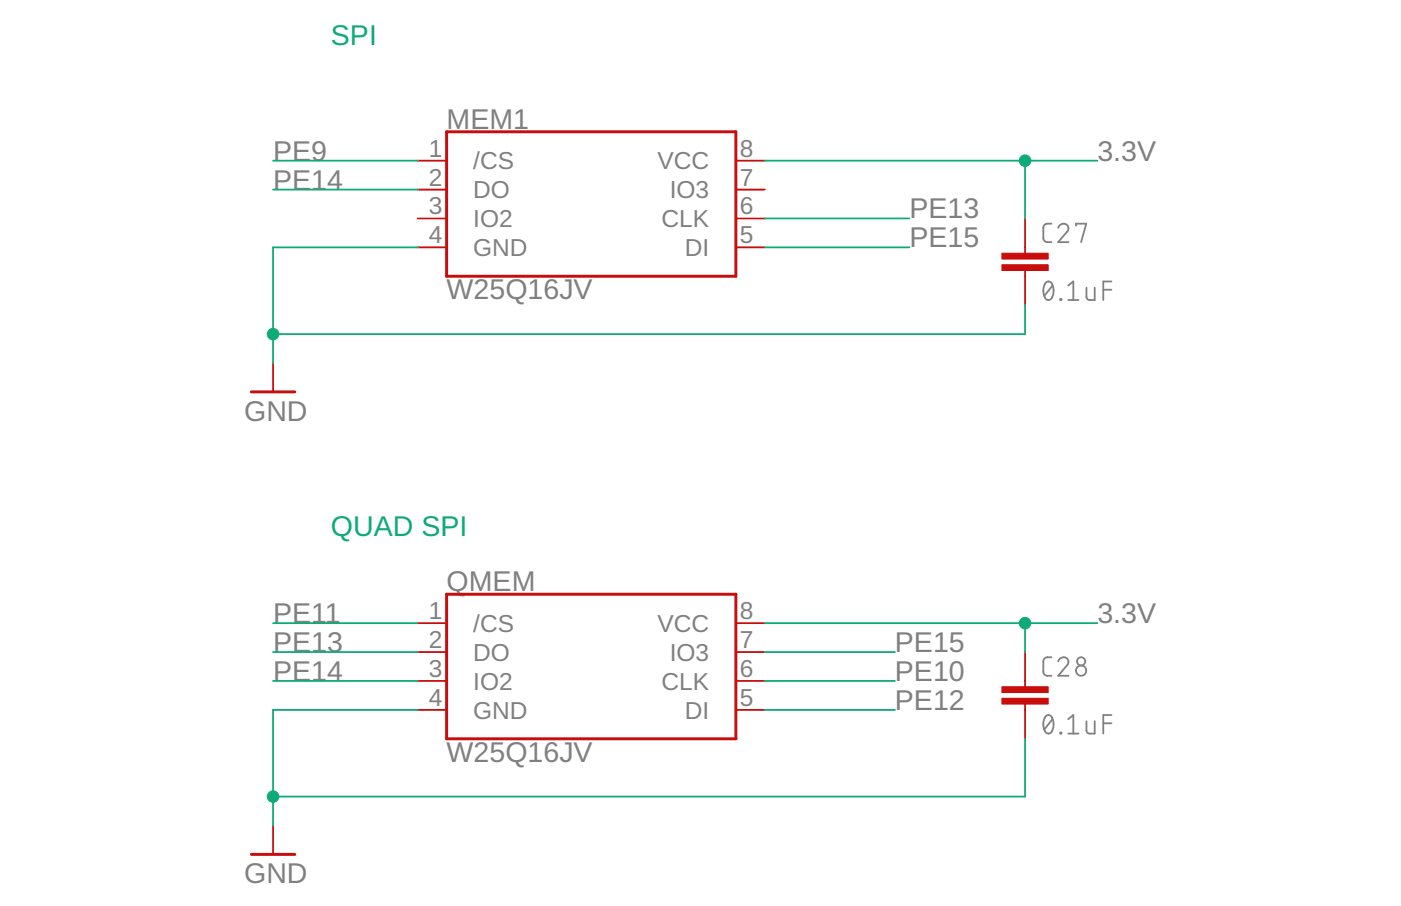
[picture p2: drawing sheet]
<svg xmlns="http://www.w3.org/2000/svg" width="432mm" height="279mm" viewBox="0 0 432 279" stroke-linecap="round" stroke-linejoin="round" font-family="sans-serif">
<g fill="none" stroke="#808080" stroke-width=".55">
<path d="M324.1 69a2.38 2.38 0 0 0-2.1 .3l-.4 1v3.4l.4 .7a2.38 2.38 0 0 0 2.1 .3M326.1 70.3a1.56 1.56 0 0 1 2.3-1.3 1.56 1.56 0 0 1 .4 2.5l-2.7 3.2h3.2M331.6 69.6v-.6h3.2l-1.6 5.7M322.3 87.1a1.29 1.29 0 0 1 1.4-.2 1.29 1.29 0 0 1 .8 1.2 4.1 4.1 0 0 1-.8 4.3 1.32 1.32 0 0 1-1.9-1.2 4.5 4.5 0 0 1 .5-4.1zM324.4 88.1l-2.5 3.1M326.8 92.2h.3v.3h-.3zM329.2 92.5h3.2M329.2 88.1l1.6-1.3v5.7M334.9 88.7v3.1l.4 .6 .5 .1h1.6v-3.8M340 89.3h2.6M342.6 86.8h-2.6v5.7M324.1 202.7l-1.8 .1-.6 .6-.1 .6 .1 3.7 .8 .7h1.6"/>
<path d="M326.1 204a1.56 1.56 0 0 1 2.3-1.2 1.56 1.56 0 0 1 .4 2.4l-2.7 3.2h3.2M322.3 220.8a1.29 1.29 0 0 1 1.4-.2 1.29 1.29 0 0 1 .8 1.2 4.1 4.1 0 0 1-.8 4.3 1.32 1.32 0 0 1-1.9-1.2 4.5 4.5 0 0 1 .5-4.1zM324.4 221.8l-2.5 3.2M326.8 225.9h.3v.3h-.3zM329.2 221.8l1.6-1.3v5.7M329.2 226.2h3.2M334.9 222.4v3.1l.4 .6 .5 .1h1.6v-3.8M340 223.1h2.6M342.6 220.5h-2.6v5.7"/>
<circle cx="333.2" cy="206.8" r="1.58"/>
<circle cx="333.2" cy="204" r="1.27"/>
</g>
<path d="M137.6 40.6h89.2v44.6h-89.2zM77.5 120.9h13.3M137.6 183.3h89.2v44.5h-89.2zM77.5 263.5h13.3" fill="none" stroke="#c90d0c" stroke-width=".91"/>
<g fill="none" stroke="#c90d0c" stroke-width=".55">
<path d="M128.7 49.6h8.9M128.7 58.5h8.9M226.8 49.6h8.9M226.8 58.5h8.9M128.7 67.4h8.9M128.7 76.3h8.9M226.8 67.4h8.9M226.8 76.3h8.9M315.9 67.4v10.7M315.9 83.4v10.7M84.2 112v8.9M128.7 192.2h8.9"/>
<path d="M226.8 192.2h8.9M128.7 201.1h8.9M128.7 210h8.9M128.7 218.9h8.9M226.8 201.1h8.9M226.8 210h8.9M226.8 218.9h8.9M315.9 201.1v10.7M315.9 217.1v10.7M84.2 254.6v8.9"/>
</g>
<g fill="#c90d0c" stroke="#c90d0c" stroke-width=".31">
<path d="M308.8 81.6h14.3v1.8h-14.3z"/>
<path d="M308.8 78.1h14.3v1.8h-14.3z"/>
<path d="M308.8 215.3h14.3v1.8h-14.3z"/>
<path d="M308.8 211.8h14.3v1.8h-14.3z"/>
</g>
<g fill="none" stroke="#0dab76" stroke-width=".55">
<path d="M84.2 49.6h44.5M84.2 58.5h44.5M235.7 49.6h102.5M315.9 49.6v17.8M128.7 76.3h-44.5v35.7M235.7 76.3h44.6M235.7 67.4h44.6M315.9 94.1v8.9h-231.7M84.2 192.2h44.5M235.7 192.2h102.5M315.9 192.2v8.9M84.2 201.1h44.5"/>
<path d="M84.2 210h44.5M128.7 218.9h-44.5v35.7M235.7 218.9h40.1M235.7 201.1h40.1M235.7 210h40.1M315.9 227.8v17.9h-231.7"/>
</g>
<g fill="#0dab76" stroke="#0dab76" stroke-width=".31">
<circle cx="84.2" cy="245.7" r="1.78"/>
<circle cx="84.2" cy="103" r="1.78"/>
<circle cx="315.9" cy="192.2" r="1.78"/>
<circle cx="315.9" cy="49.6" r="1.78"/>
</g>
<g font-size="8.8" fill="#0dab76">
<text x="102" y="13.9">SPI</text>
<text x="102" y="165.4">QUAD SPI</text>
</g>
<g font-size="8.8" fill="#808080">
<text x="137.6" y="39.7">MEM1</text>
<text x="84.2" y="49.5">PE9</text>
<text x="338.2" y="49.5">3.3V</text>
<text x="84.2" y="58.5">PE14</text>
<text x="280.3" y="67.4">PE13</text>
<text x="280.3" y="76.3">PE15</text>
<text x="137.6" y="92.3">W25Q16JV</text>
<text x="75.2" y="129.8">GND</text>
<text x="137.6" y="182.4">QMEM</text>
<text x="84.2" y="192.2">PE11</text>
<text x="338.2" y="192.2">3.3V</text>
<text x="84.2" y="201.1">PE13</text>
<text x="275.8" y="201.1">PE15</text>
<text x="84.2" y="210">PE14</text>
<text x="275.8" y="210">PE10</text>
<text x="275.8" y="218.9">PE12</text>
<text x="137.6" y="235">W25Q16JV</text>
<text x="75.2" y="272.4">GND</text>
</g>
<g font-size="7.6" fill="#808080">
<text x="132.2" y="48.3">1</text>
<text x="145.8" y="52.2">/CS</text>
<text x="202.6" y="52.2">VCC</text>
<text x="228" y="48.3">8</text>
<text x="132.2" y="57.2">2</text>
<text x="228" y="57.2">7</text>
<text x="145.8" y="61.1">DO</text>
<text x="206.4" y="61.1">IO3</text>
<text x="132.2" y="66.1">3</text>
<text x="145.8" y="70">IO2</text>
<text x="203.9" y="70.1">CLK</text>
<text x="228" y="66.1">6</text>
<text x="132.2" y="75">4</text>
<text x="228" y="75">5</text>
<text x="145.8" y="79">GND</text>
<text x="211" y="79">DI</text>
<text x="132.2" y="190.9">1</text>
<text x="228" y="190.9">8</text>
<text x="145.8" y="194.8">/CS</text>
<text x="202.6" y="194.9">VCC</text>
<text x="132.2" y="199.8">2</text>
<text x="145.8" y="203.8">DO</text>
<text x="206.4" y="203.8">IO3</text>
<text x="228" y="199.8">7</text>
<text x="132.2" y="208.8">3</text>
<text x="228" y="208.8">6</text>
<text x="145.8" y="212.7">IO2</text>
<text x="203.9" y="212.7">CLK</text>
<text x="132.2" y="217.7">4</text>
<text x="145.8" y="221.6">GND</text>
<text x="211" y="221.6">DI</text>
<text x="228" y="217.7">5</text>
</g>
</svg>
